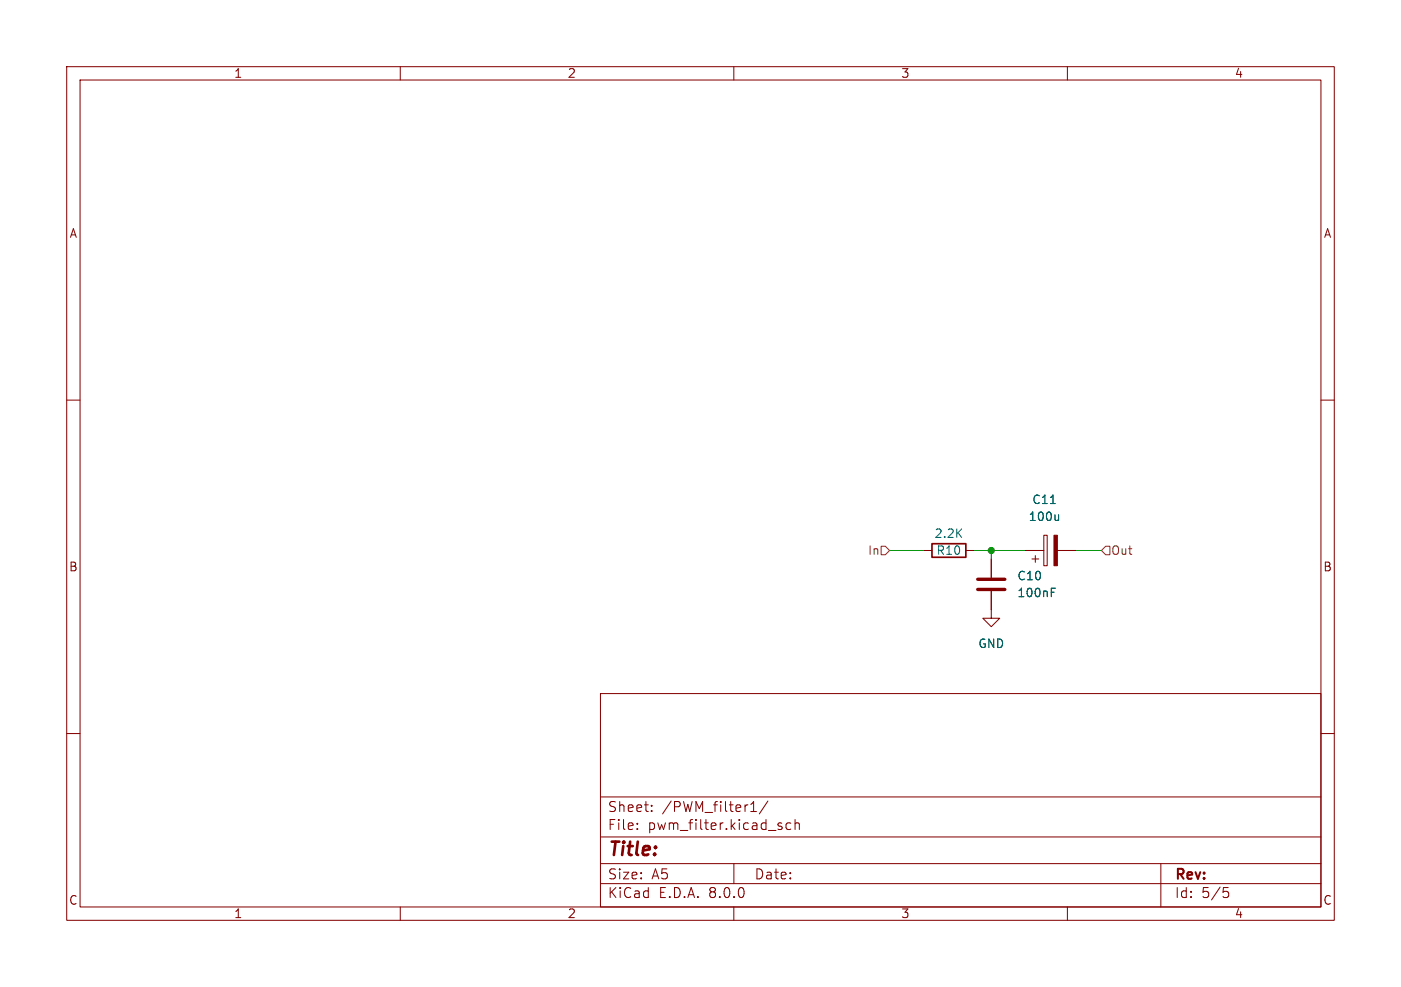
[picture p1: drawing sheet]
<svg xmlns="http://www.w3.org/2000/svg" width="210mm" height="148mm" viewBox="0 0 210 148" stroke-linecap="round" stroke-linejoin="round" font-family="sans-serif">
<g fill="none" stroke="#840000" stroke-width=".15">
<path d="M10 10h190v128h-190zM12 12h186v124h-186zM60 10v2M110 10v2M160 10v2M10 60h2M198 60h2M138.4 82.6h1.3M144.8 82.6h1.2M148.6 88.6v4.1h1.3l-1.3 1.3-1.3-1.3h1.3M148.6 83.8v2.8M153.7 82.6h2.8"/>
<path d="M154.7 83.8h1M155.2 83.3v1M156.5 80.3h.5v4.5h-.5zM158.5 82.6h2.8M10 110h2M90 104h108v32h-108zM90 119.5h108M198 110h2M60 136v2M90 132.5h108M90 129.5h108M90 125.5h108"/>
<path d="M95.5 124.2v.2M95.5 123.5v.1M97.7 121.5v.2M97.7 120.8v.1M110 136v2M110 129.5v3M112.5 121.7h.9M112.5 120.6l.5-.4v1.5M115.1 120.1l-1.3 1.9M117 123.9l.3 .2-.3 .3M117 123.4l.2 .1M118.5 123.5l-.4-.1-.3 .3v.4l.2 .2h.5"/>
<path d="M119.2 123.5a.37 .37 0 0 1 .6 .1v.8M119.2 122.9v1.5M160 136v2M174 129.5v6.5M183.4 133.1h.7M183.5 133.7h.4l.3 .2v.4l-.2 .2-.5 .1"/>
</g>
<path d="M139.7 81.5h5.1v2.1h-5.1z" fill="none" stroke="#840000" stroke-width=".25"/>
<path d="M146.6 88.4h4M146.6 86.9h4" fill="none" stroke="#840000" stroke-width=".51"/>
<path d="M157.5 75.5h.7M158.7 77.2v.8M158.7 77.9l-.2 .1M157.6 88.8h.4M157.6 88.2h.6" fill="none" stroke="#006464" stroke-width=".15"/>
<path d="M158 80.3h.5v4.5h-.5z" fill="#840000" stroke="#840000" stroke-width=".15"/>
<path d="M132.1 81.9h.6l.6 .7-.6 .6h-.6zM165.7 81.9h.7v1.3h-.7l-.6-.6z" fill="none" stroke="#725600" stroke-width=".15"/>
<path d="M133.3 82.6h5.1M146 82.6h7.7M148.6 82.6v1.2M161.3 82.6h3.8" fill="none" stroke="#009600" stroke-width=".15"/>
<circle cx="148.6" cy="82.6" r=".46" fill="#009600" stroke="#009600" stroke-width=".15"/>
<text font-size="2.8" fill="#840000" x="91" y="128.9">Title:</text>
<g font-size="2.1" fill="#840000">
<text x="91" y="124.7">File:</text>
<text x="91" y="122">Sheet:</text>
<text x="97.1" y="124.7">pwm_filter.kicad_sch</text>
<text x="99.2" y="122">/PWM_filter1/</text>
<text x="91" y="134.9">KiCad</text>
<text x="91" y="132.1">Size:</text>
<text x="97.7" y="132.1">A5</text>
<text x="98.7" y="134.9">E.D.A.</text>
<text x="106.3" y="134.9">8.0.0</text>
<text x="113" y="132.1">Date:</text>
<text x="176" y="132.3">Rev:</text>
<text x="176" y="134.9">Id:</text>
<text x="180.1" y="134.9">5/5</text>
</g>
<g font-size="1.8" fill="#840000">
<text x="35" y="11.9">1</text>
<text x="85" y="11.9">2</text>
<text x="135" y="11.9">3</text>
<text x="185" y="11.9">4</text>
<text x="10.3" y="35.9">A</text>
<text x="198.4" y="35.9">A</text>
<text x="10.3" y="85.9">B</text>
<text x="198.3" y="85.9">B</text>
<text x="10.3" y="135.9">C</text>
<text x="35" y="137.9">1</text>
<text x="85" y="137.9">2</text>
<text x="135" y="137.9">3</text>
<text x="185" y="137.9">4</text>
<text x="198.3" y="135.9">C</text>
</g>
<g font-size="1.8" fill="#006464">
<text x="154.6" y="75.8">C11</text>
<text x="140" y="80.9">2.2K</text>
<text x="140.3" y="83.4">R10</text>
<text x="154.1" y="78.3">100u</text>
<text x="152.4" y="89.8">100nF</text>
<text x="152.4" y="87.2">C10</text>
<text x="146.6" y="97.4">GND</text>
</g>
<g font-size="1.8" fill="#725600">
<text x="130" y="83.4">In</text>
<text x="166.5" y="83.4">Out</text>
</g>
</svg>
